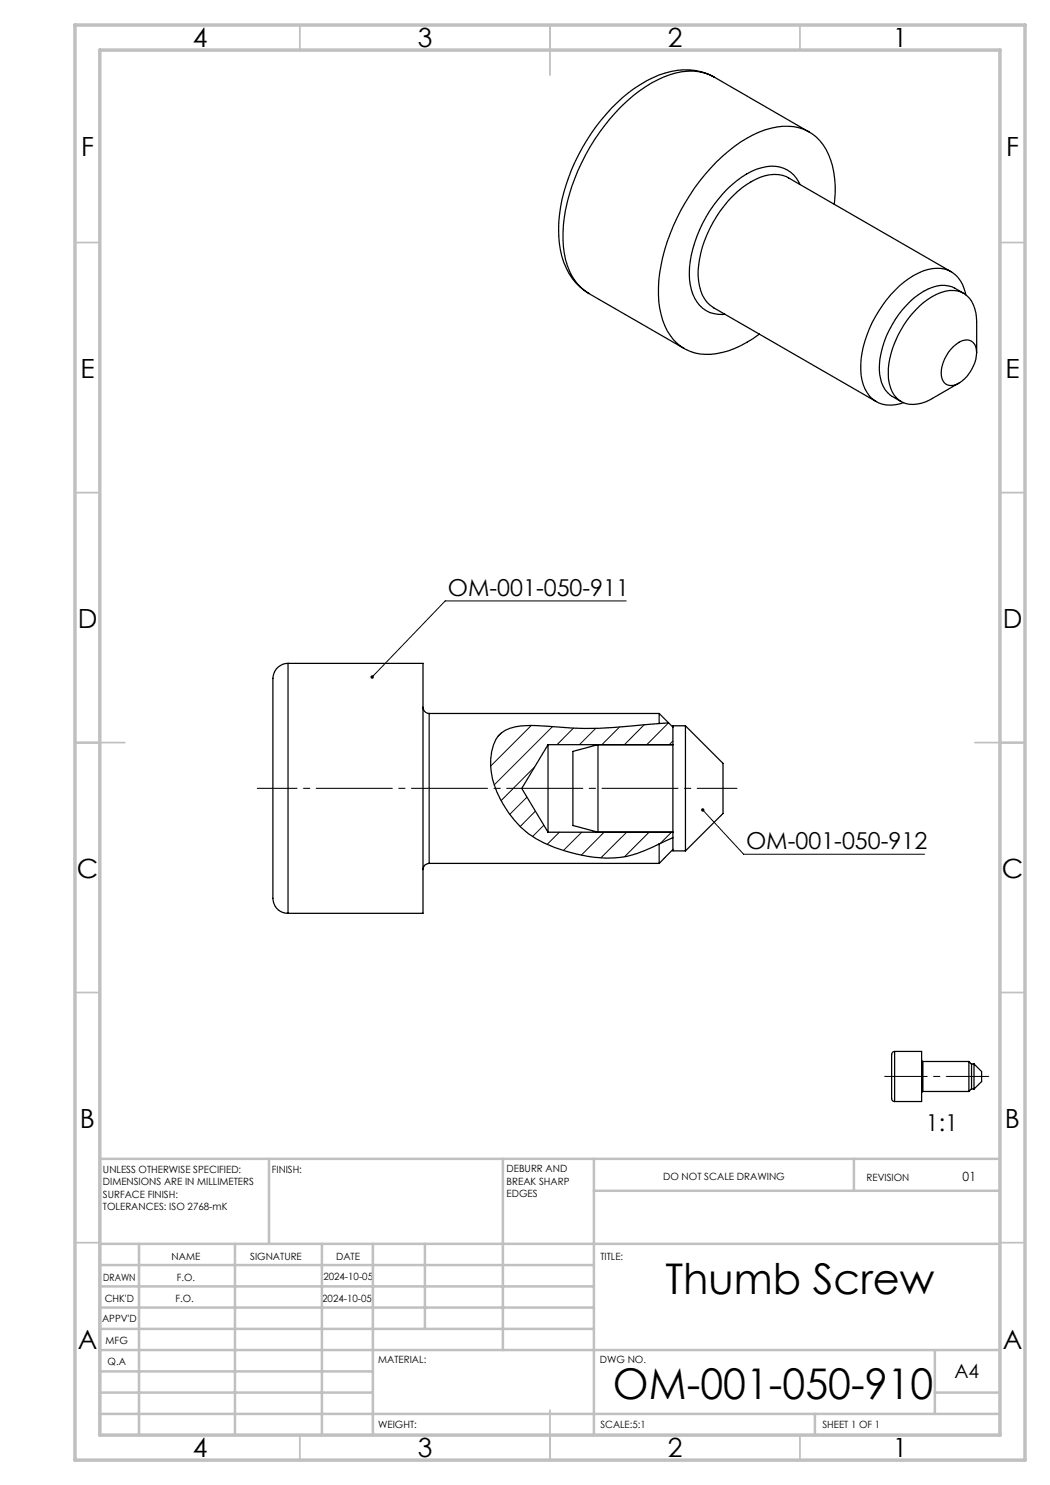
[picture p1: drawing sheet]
<svg xmlns="http://www.w3.org/2000/svg" width="210mm" height="297mm" viewBox="0 0 210 297" stroke-linecap="round" stroke-linejoin="round" font-family="sans-serif">
<g fill="none" stroke="#000" stroke-width=".2">
<path d="M125.2 120.2h-36.2l-14.6 15.2M100.3 146.5l-.7 .8M105.4 159.5l-3.4 3.4M106.3 145.1l-8.2 8.1M106.9 153.5l-6.7 6.6M110.5 145.3l-11.7 11.7M114.7 145.6l-3.3 3.3M119.1 145.7l-3.2 3.2M123.9 145.4l-3.5 3.5M128.8 145l-3.9 3.9M133.7 144.6l-4.3 4.3M134.6 148.2l-.8 .7"/>
<path d="M107.1 162.2l-3.1 3.1M108.8 165.1l-2.3 2.2M111.9 166.4l-2.5 2.5M116.3 166.4l-3.6 3.7M120.8 166.4l-4.5 4.6M125.3 166.4l-5.1 5.2M129.8 166.4l-4.9 4.9M134.3 166.4l-2.2 2.3M140.5 162l8.2 8.8h36.2"/>
</g>
<g fill="none" stroke="#000" stroke-width=".25">
<path d="M142.8 15.4a12.7 12.7 0 0 0-11-.4 30.5 30.5 0 0 0-13.5 11.7 35 35 0 0 0-6.5 20.6 13.9 13.9 0 0 0 4.9 10.7l1.1 .7M142.8 15.4a11 11 0 0 0-10.1 0 32.7 32.7 0 0 0-13.8 12.6 36.7 36.7 0 0 0-6.3 19.9 13.4 13.4 0 0 0 3.7 9.7l1.5 1.1 19 11M142.8 15.4l19.1 11M160 36.9a6 6 0 0 0-7.7-3.4 18.8 18.8 0 0 0-9.5 7.5 24.2 24.2 0 0 0-4.9 14.8 7.5 7.5 0 0 0 4.1 6.7 7.3 7.3 0 0 0 3 .4M166.9 40.8a17.6 17.6 0 0 0-2.2-11.8 9.1 9.1 0 0 0-10.5-3.4 25.1 25.1 0 0 0-12 8 39.4 39.4 0 0 0-10.5 23.9 14.1 14.1 0 0 0 3.7 11.2 9.4 9.4 0 0 0 9.1 1.8 20.4 20.4 0 0 0 7.4-3.7M190.3 54.4l-32.6-18.8a6.6 6.6 0 0 0-6.5 .2 22 22 0 0 0-10.3 12.4 16.1 16.1 0 0 0-.7 10 5.9 5.9 0 0 0 2.5 3.4l32.6 18.7M192.7 58.7a6.4 6.4 0 0 0-8-.4 19.7 19.7 0 0 0-8.8 15.5 6.5 6.5 0 0 0 4.3 6.5M193.1 58.9a5.8 5.8 0 0 0-7.5-5 18.8 18.8 0 0 0-10.5 9.4 19.2 19.2 0 0 0-2.7 12.7 5.8 5.8 0 0 0 8.3 4.5M190.7 69.3a3.3 3.3 0 0 1 3.6-1.1 2.74 2.74 0 0 1 1 3 7.7 7.7 0 0 1-4.1 5.7 2.08 2.08 0 0 1-2.2-.2 2.08 2.08 0 0 1-.8-2.1 7.9 7.9 0 0 1 2.5-5.3zM195.3 70.5v-6.1a6.5 6.5 0 0 0-2.5-5.7 6.2 6.2 0 0 0-6.3 .6 19.5 19.5 0 0 0-8.8 15.6 5.9 5.9 0 0 0 2.8 5.5 6.5 6.5 0 0 0 6-.7l5.3-3.1M57.6 132.7a3.4 3.4 0 0 0-3 4.2v41.8a3.5 3.5 0 0 0 2 3.8l1 .2M57.6 132.7h27v50h-27"/>
<path d="M57.6 132.7v50M84.6 141.4a1.26 1.26 0 0 0 1.2 1.3M85.8 142.7v30M85.8 142.7h46M109.6 148.9v17.5M109.6 148.9h25M109.6 148.9l-5.2 8.8 5.2 8.7M114.6 150.3l5-1.4v17.5l-5-1.3zM131.8 142.7v2M131.8 144.7l-3 .3a88.1 88.1 0 0 1-21.3 .1h-1.2a9.6 9.6 0 0 0-6 1.5 8.1 8.1 0 0 0-2.2 6.8 19.7 19.7 0 0 0 10.8 15.2 28.1 28.1 0 0 0 16.3 2.7 26.6 26.6 0 0 0 6.6-2.5M131.8 142.7l2.8 2.7M133.7 144.6l-1.9 .1"/>
<path d="M137.1 145.2h-2.5v25h2.5M137.1 145.2v25M137.1 145.2l7.5 7.5v10l-7.5 7.5M85.8 172.7a1.21 1.21 0 0 0-1.2 1.2M85.8 172.7h46M109.6 166.4h25M131.8 168.8v3.9M134.6 167.5l-2.8 1.3M134.6 169.9l-2.8 2.8M178.9 210.3a1.11 1.11 0 0 0-.6 1.4v7.1a1.3 1.3 0 0 0 .5 1.5h.1M178.9 210.3h5.4v10h-5.4M178.9 210.3v10"/>
<path d="M184.3 212.1l.3 .2M184.6 218.3l-.3 .2M184.6 212.3v6M184.6 218.3h9.2M184.6 212.3h9.2M193.8 212.3v6M193.8 212.3l.5 .6M194.3 217.7l-.5 .6M194.8 212.8v5M194.8 212.8h-.5v5h.5M194.8 212.8l1.5 1.5v2l-1.5 1.5"/>
</g>
<path d="M147.4 157.7h-95.9" fill="none" stroke="#000" stroke-width=".2" stroke-dasharray="15.2 1.3 1.3 1.3" stroke-dashoffset="7.3"/>
<path d="M176.9 215.3h20.9" fill="none" stroke="#000" stroke-width=".2" stroke-dasharray="15.2 1.3 1.3 1.3" stroke-dashoffset="6.7"/>
<g fill="none" stroke="#c0c0c0" stroke-width=".35">
<path d="M60 5v5M110 5v10M160 5v5M15 48.5h5M200 48.5h5M15 98.5h5M200 98.5h5M15 148.5h10M195 148.5h10M15 198.5h5M200 198.5h5M15 248.5h5"/>
<path d="M200 248.5h5M60 287v5M110 282v10M160 287v5"/>
</g>
<g fill="none" stroke="#c0c0c0" stroke-width=".5">
<path d="M53.8 231.8v17M100.6 231.8v38.2M118.8 231.8v55.2M118.8 238.2h81.2M170.8 231.8v6.4M200 231.8h-180v55.2M20 248.8h180M20 257.3h98.8M20 253h98.8M27.8 248.8v38.2M47 248.8v38.2M64.4 248.8v38.2"/>
<path d="M74.6 248.8v38.2M85 248.8v17M20 265.8h98.8M20 261.5h98.8M20 278.5h54.6M20 274.3h54.6M20 270h180M187 278.5h13M187 270v12.8M20 282.8h180M163 282.8v4.2"/>
</g>
<path d="M15 5h190v287h-190zM20 10h180v277h-180z" fill="none" stroke="#c0c0c0" stroke-width=".7"/>
<path d="M74.2 135.1l-.1 .3 .1 .2 .2-.2-.2 .2a.35 .35 0 0 0 .5 .1 .35 .35 0 0 0 0-.5 .35 .35 0 0 0-.5-.1zM140.3 161.8a.34 .34 0 0 0 .2 .6 .34 .34 0 0 0 .4-.5 .34 .34 0 0 0-.6-.2l.2 .3z" fill="#000"/>
<g font-size="8.5">
<text x="133.1" y="258.8">Thumb Screw</text>
<text x="122.6" y="279.7">OM-001-050-910</text>
</g>
<g font-size="5.3">
<text x="38.5" y="9.5">4</text>
<text x="83.5" y="9.5">3</text>
<text x="133.6" y="9.5">2</text>
<text x="178.6" y="9.5">1</text>
<text x="16.2" y="31.3">F</text>
<text x="201.2" y="31.3">F</text>
<text x="16.1" y="75.5">E</text>
<text x="201.1" y="75.5">E</text>
<text x="15.5" y="125.5">D</text>
<text x="200.5" y="125.5">D</text>
<text x="15.4" y="175.5">C</text>
<text x="200.4" y="175.5">C</text>
<text x="16" y="225.5">B</text>
<text x="201" y="225.5">B</text>
<text x="15.5" y="269.8">A</text>
<text x="200.5" y="269.8">A</text>
<text x="38.5" y="291.5">4</text>
<text x="83.5" y="291.5">3</text>
<text x="133.6" y="291.5">2</text>
<text x="178.6" y="291.5">1</text>
</g>
<g font-size="4.7">
<text x="89.5" y="119.1">OM-001-050-911</text>
<text x="149.2" y="169.8">OM-001-050-912</text>
<text x="185.2" y="226.2">1:1</text>
</g>
<text font-size="3.9" x="190.9" y="275.5">A4</text>
<text font-size="2.5" x="192.5" y="236.1">01</text>
<g font-size="2">
<text x="20.6" y="234.6">UNLESS OTHERWISE SPECIFIED:</text>
<text x="20.6" y="237.1">DIMENSIONS ARE IN MILLIMETERS</text>
<text x="20.6" y="239.6">SURFACE FINISH:</text>
<text x="54.4" y="234.6">FINISH:</text>
<text x="101.3" y="234.5">DEBURR AND</text>
<text x="101.3" y="237">BREAK SHARP</text>
<text x="101.3" y="239.5">EDGES</text>
<text x="132.6" y="236">DO NOT SCALE DRAWING</text>
<text x="173.3" y="236.2">REVISION</text>
<text x="20.6" y="242.1">TOLERANCES: ISO 2768-mK</text>
<text x="34.3" y="252">NAME</text>
<text x="50" y="251.9">SIGNATURE</text>
<text x="67.2" y="251.9">DATE</text>
<text x="120.1" y="251.9">TITLE:</text>
<text x="20.6" y="256.1">DRAWN</text>
<text x="35.3" y="256.1">F.O.</text>
<text x="64.7" y="255.9">2024-10-05</text>
<text x="20.9" y="260.3">CHK'D</text>
<text x="35.1" y="260.3">F.O.</text>
<text x="64.4" y="260.3">2024-10-05</text>
<text x="20.4" y="264.4">APPV'D</text>
<text x="21.1" y="268.8">MFG</text>
<text x="21.5" y="273">Q.A</text>
<text x="75.6" y="272.5">MATERIAL:</text>
<text x="120" y="272.5">DWG NO.</text>
<text x="75.6" y="285.5">WEIGHT:</text>
<text x="120.1" y="285.6">SCALE:5:1</text>
<text x="164.5" y="285.6">SHEET 1 OF 1</text>
</g>
</svg>
